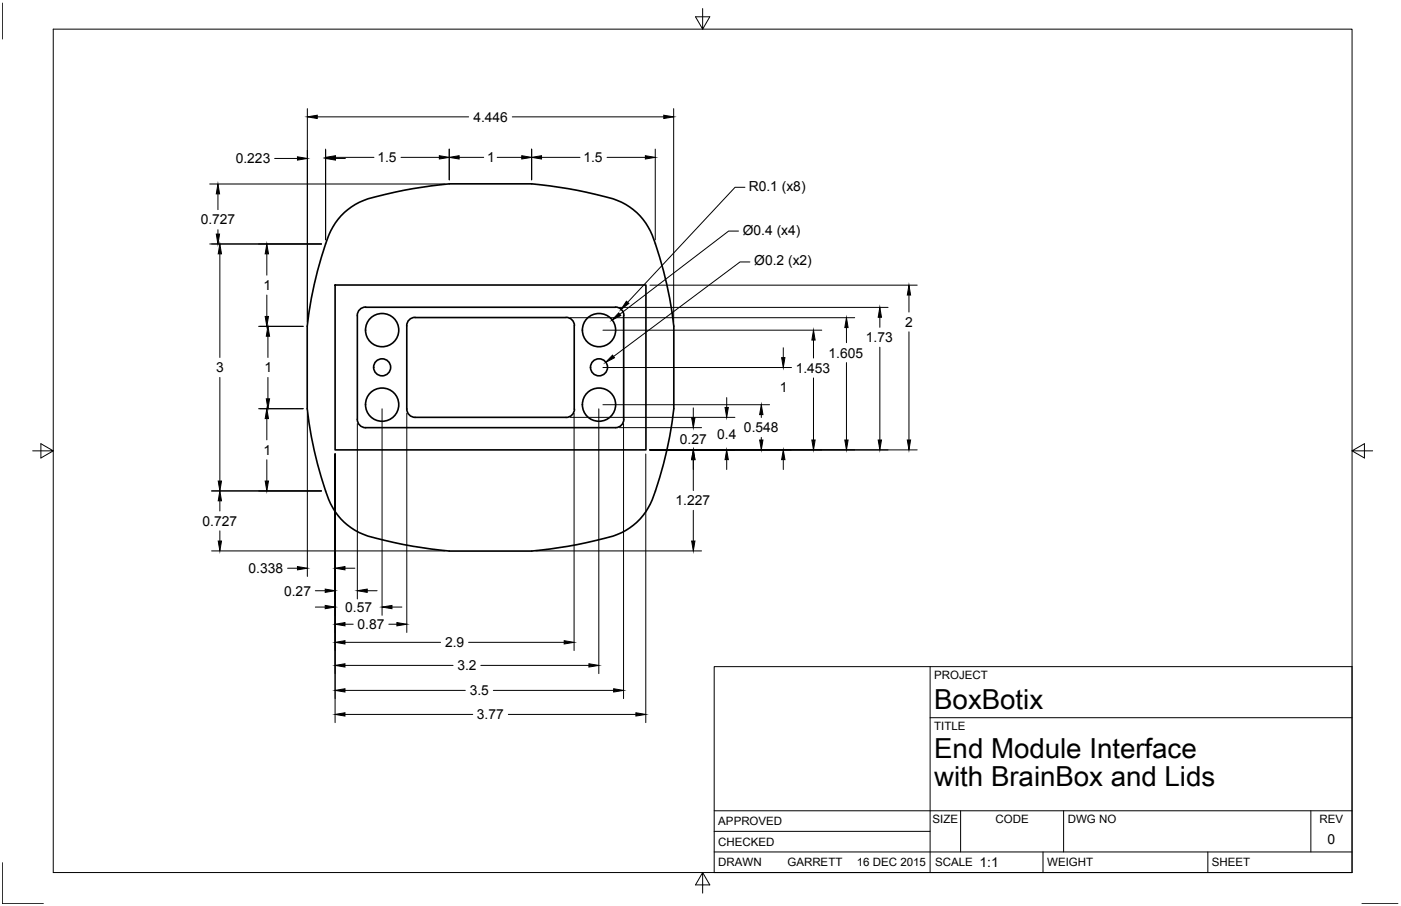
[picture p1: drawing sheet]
<svg xmlns="http://www.w3.org/2000/svg" width="432mm" height="279mm" viewBox="0 0 432 279" stroke-linecap="round" stroke-linejoin="round" font-family="sans-serif">
<!-- layer: MD_Visible -->
<g fill="none" stroke="#000" stroke-width=".51">
<path d="M105.1 66.6a20 20 0 0 1 11-6 136.7 136.7 0 0 1 22.4-3.9h25.4a125.6 125.6 0 0 1 26.4 5.1 19.5 19.5 0 0 1 11.7 13.4 121.7 121.7 0 0 1 5.7 25.4v25.4a112.7 112.7 0 0 1-7.3 29.4 19.6 19.6 0 0 1-14.2 10.6 136.7 136.7 0 0 1-22.3 3.9h-25.4a125.6 125.6 0 0 1-26.4-5.1 19.5 19.5 0 0 1-11.7-13.4 121.7 121.7 0 0 1-5.7-25.4v-25.4a112.7 112.7 0 0 1 7.2-29.4l1.4-2.4zM103.3 87.9h95.8v50.8h-95.8zM110.1 97.3v32M112.7 94.8h77M112.7 94.7a2.59 2.59 0 0 0-2.6 2.6M127.9 97.9h46.5M127.9 97.9a2.53 2.53 0 0 0-2.5 2.6v25.6a2.57 2.57 0 0 0 2.6 2.6M174.5 97.9a2.57 2.57 0 0 1 2.5 2.5M189.7 94.7a2.59 2.59 0 0 1 2.6 2.6M192.2 97.3v32M177 100.5v25.7M110.1 129.3a2.59 2.59 0 0 0 2.6 2.6"/>
<path d="M127.9 128.7h46.5M177 126.1a2.57 2.57 0 0 1-2.5 2.6M192.3 129.3a2.56 2.56 0 0 1-2.6 2.6h-77"/>
<circle cx="117.8" cy="113.3" r="2.63"/>
<circle cx="117.8" cy="101.8" r="5.1"/>
<circle cx="184.6" cy="113.3" r="2.63"/>
<circle cx="184.6" cy="101.8" r="5.1"/>
<circle cx="117.8" cy="124.8" r="5.1"/>
<circle cx="184.6" cy="124.8" r="5.1"/>
</g>
<!-- layer: Border -->
<g fill="none" stroke="#000" stroke-width=".31">
<path d="M.7 .9v11.1M16.4 9h400.3v260.1h-400.3zM216.6 2.6v6.4l-2.2-3.8h4.4l-2.2 3.8M10.1 139h6.3l-3.8-2.2v4.4l3.8-2.2M416.7 139l3.8 2.2v-4.4l-3.8 2.2h6.4M220.1 205.6h196.6v63.5h-196.6zM286.7 205.6v63.5M286.7 221.3h130M220.1 256.4h66.6M220.1 250h196.6M296.1 250v12.7M327.8 250v12.7"/>
<path d="M404 250v12.7M.7 266v12.7h12.7M216.6 269.1l2.2 3.8h-4.4l2.2-3.8v6.3M220.1 262.7h196.6M321.5 262.7v6.4M372.3 262.7v6.4M419.8 278.7h11.1"/>
</g>
<!-- layer: 0 -->
<g fill="none" stroke="#000" stroke-width=".31">
<path d="M94.7 33.5v65.9M97.8 36h46.6M157.9 36h46.7M207.6 33.5v65.9M64.6 56.7h72.6M67.2 59.8v4.9M84.7 48.9h7M100.4 46v28M103.4 48.5h11.9M103.4 48.9h3.1M123.6 48.5h11.8M138.5 46v9.5"/>
<path d="M141.5 48.5h7.6M153.2 48.5h7.6M163.9 46v9.5M166.9 48.5h11.9M187.1 48.5h11.8M202 46v28M229.6 57.8h-3l-33.2 35.4M64.6 75.2h34.5M67.2 70.8v1.4M67.8 78.3v32M82.2 78.3v6.6M227.6 71.3h-3l-33.6 25.6"/>
<path d="M82.2 91v6.6M175.7 98h87.7M190.9 94.8h82.8M200.3 87.9h82.4M231.1 80.8h-3l-39 29.2M271.2 97.8v3.1M280.1 91v5.2M67.8 116.4v32M79.7 100.6h13.8M82.6 103.7v6.6M82.6 116.4v6.6M185.8 113.3h58.2"/>
<path d="M185.8 101.8h67.5M241.4 107.2v3.1M250.7 104.9v5.5M250.7 116.6v19.1M260.9 101v4.7M260.9 111.8v23.9M271.2 107.1v28.6M280.1 102.3v33.4M79.7 126h13.8M82.2 129.1v6.6M94.7 127.3v50.5M110.1 130.6v54.1"/>
<path d="M117.8 126.1v63.7M125.4 127.4v67.6M175.7 128.7h50.8M176.9 127.4v73.2M184.6 126.1v81.6M185.8 124.8h51.4M190.9 131.9h25.3M192.2 130.6v84.8M200.3 138.7h82.4M213.7 125.8v3M224 122.6v3.1M234.6 127.9v.8"/>
<path d="M234.6 134.9v.8M65.2 151.4h33.9M67.8 154.4v3.2M82.2 141.8v6.6M103.3 140v82.9M199 140v82.9M213.7 141.7v9.6M213.7 157.4v9.4M224 141.7v3.1M241.4 141.7v3.1M65.2 169.9h72M67.8 163.7v3.1"/>
<path d="M88.6 175.2h3.1M106.3 175.2h3.1M165.1 169.9h51.1M97.2 182.2h3M97.2 187.2h3M106.3 192.5h2.6M106.3 198.1h29.5M113.2 182.2h3M119.8 192.5h2.5M120.8 187.2h3.1M144.4 198.1h29.5M106.3 205.2h33.3"/>
<path d="M106.3 212.9h37.1M148.2 205.2h33.3M152 212.9h37.1M106.3 220.3h39.4M156.7 220.3h39.3"/>
</g>
<g fill="#000" stroke="#000" stroke-width=".31">
<path d="M94.7 36l3.1-.5v1zM204.6 35.5l3 .5-3 .5zM67.2 56.7l.5 3.1h-1zM91.7 48.4l3 .5-3 .5zM100.4 48.9l3-.5v1zM100.4 48.5l3-.5v1zM135.4 48l3.1 .5-3.1 .5zM138.5 48.5l3-.5v1zM160.8 48l3.1 .5-3.1 .5zM163.9 48.5l3-.5v1zM198.9 48l3.1 .5-3.1 .5zM66.7 72.2h1l-.5 3z"/>
<path d="M67.8 75.2l.5 3.1h-1zM82.2 75.2l.5 3.1h-1zM81.7 97.6h1l-.5 3zM190.7 96.5l.6 .8-2.7 1.4zM193.1 92.9l.7 .7-2.4 1.9zM271.2 94.8l.5 3h-1zM280.1 87.9l.6 3.1h-1.1zM82.6 100.6l.5 3.1h-1zM188.8 109.5l.6 .8-2.8 1.5zM240.9 110.3h1l-.5 3zM250.7 101.8l.5 3.1h-1zM260.9 98l.5 3h-1z"/>
<path d="M82.2 126l.5 3.1h-1zM82.1 123h1l-.5 3zM213.2 128.8h1l-.5 3.1zM223.5 125.7h1l-.5 3zM234.1 135.7h1l-.5 3zM234.6 124.8l.5 3.1h-1zM250.2 135.7h1l-.5 3zM260.4 135.7h1l-.5 3zM270.7 135.7h1l-.5 3zM279.6 135.7h1.1l-.6 3zM67.3 148.4h1l-.5 3zM67.8 151.4l.5 3h-1z"/>
<path d="M81.7 148.4h1l-.5 3zM213.7 138.7l.5 3h-1zM224 138.7l.5 3h-1zM241.4 138.7l.5 3h-1zM67.3 166.8h1l-.5 3.1zM91.7 174.7l3 .5-3 .5zM103.3 175.2l3-.5v1zM213.2 166.8h1l-.5 3.1zM100.2 181.7l3.1 .5-3.1 .5zM100.2 186.7l3.1 .5-3.1 .5zM103.3 192.5l3-.5v1zM103.3 198.1l3-.5v1z"/>
<path d="M110.1 182.2l3.1-.5v1zM117.8 187.2l3-.5v1zM122.3 192l3.1 .5-3.1 .5zM173.9 197.6l3 .5-3 .5zM103.3 205.2l3-.5v1zM103.3 212.9l3-.5v1zM103.3 220.3l3-.5v1zM181.5 204.7l3.1 .5-3.1 .5zM189.1 212.4l3.1 .5-3.1 .5zM196 219.8l3 .5-3 .5z"/>
</g>
<g font-size="8.5">
<text x="287.9" y="218.8">BoxBotix</text>
<text x="287.9" y="233.8">End Module Interface</text>
<text x="287.9" y="242.4">with BrainBox and Lids</text>
</g>
<g font-size="4.3">
<text x="145.9" y="37.6">4.446</text>
<text x="72.7" y="50.4">0.223</text>
<text x="116.3" y="50.1">1.5</text>
<text x="150.1" y="50.1">1</text>
<text x="179.8" y="50.1">1.5</text>
<text x="230.8" y="58.9">R0.1 (x8)</text>
<text x="61.9" y="69.2">0.727</text>
<text x="229" y="72.4">Ø0.4 (x4)</text>
<text x="232.5" y="81.8">Ø0.2 (x2)</text>
<text x="81.2" y="89.5">1</text>
<text x="279" y="100.8">2</text>
<text x="266.9" y="105.5">1.73</text>
<text x="255.4" y="110.3">1.605</text>
<text x="66.6" y="114.8">3</text>
<text x="81.6" y="114.9">1</text>
<text x="245.3" y="115">1.453</text>
<text x="240.4" y="120.9">1</text>
<text x="209.5" y="136.8">0.27</text>
<text x="221.1" y="135.5">0.4</text>
<text x="229.3" y="133.3">0.548</text>
<text x="81.2" y="140.3">1</text>
<text x="208.2" y="155.8">1.227</text>
<text x="62.4" y="162.2">0.727</text>
<text x="76.6" y="176.7">0.338</text>
<text x="87.6" y="183.7">0.27</text>
<text x="106.4" y="188.7">0.57</text>
<text x="110.2" y="194">0.87</text>
<text x="137.2" y="199.6">2.9</text>
<text x="141" y="206.7">3.2</text>
<text x="144.8" y="214.4">3.5</text>
<text x="147" y="221.8">3.77</text>
<text x="409.2" y="260.3">0</text>
<text x="301.9" y="267.4">1:1</text>
</g>
<g font-size="3.5">
<text x="287.9" y="209.4">PROJECT</text>
<text x="287.9" y="225.1">TITLE</text>
<text x="221.4" y="254.5">APPROVED</text>
<text x="287.4" y="253.8">SIZE</text>
<text x="306.8" y="253.8">CODE</text>
<text x="329.1" y="253.8">DWG NO</text>
<text x="406.7" y="253.8">REV</text>
<text x="221.4" y="260.8">CHECKED</text>
<text x="221.4" y="267.2">DRAWN</text>
<text x="242.7" y="267.2">GARRETT</text>
<text x="264.1" y="267.2">16 DEC 2015</text>
<text x="288.2" y="267.2">SCALE</text>
<text x="322.7" y="267.2">WEIGHT</text>
<text x="373.5" y="267.2">SHEET</text>
</g>
</svg>
